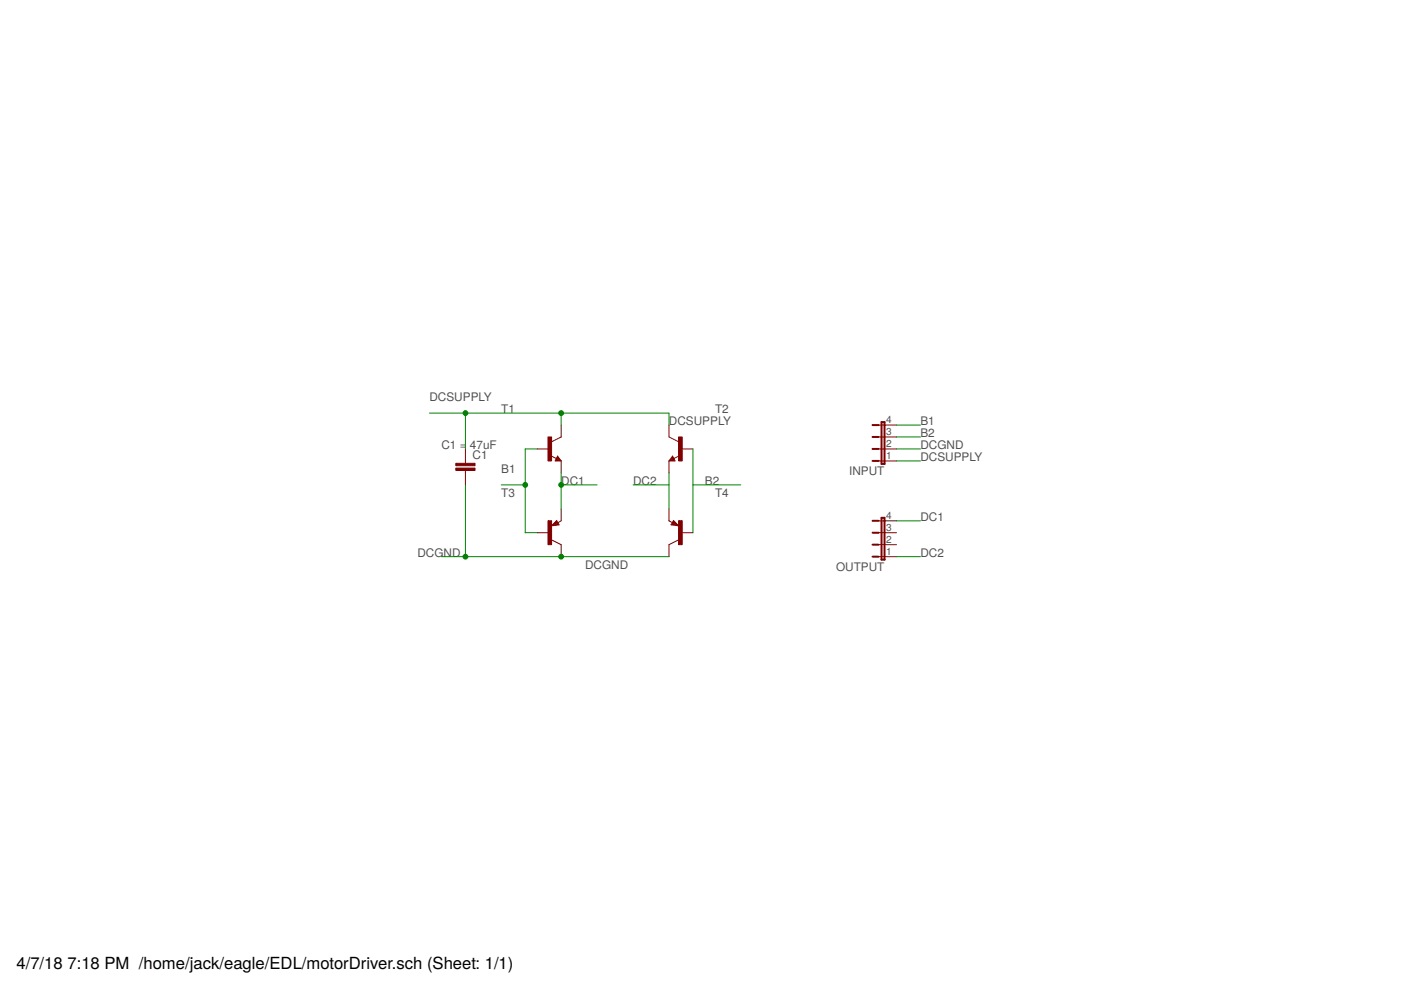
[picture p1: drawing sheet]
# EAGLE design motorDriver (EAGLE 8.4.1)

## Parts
C1  C5/3.5  [C5B3.5]
INPUT  JP4E  [JP4]
OUTPUT  JP4E  [JP4]
T1  -NPN-SOT93V  [SOT93V]
T2  -NPN-SOT93V  [SOT93V]
T3  -PNP-SOT93V  [SOT93V]
T4  -PNP-SOT93V  [SOT93V]

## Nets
B1: INPUT.4 T1.B T3.B
B2: INPUT.3 T2.B T4.B
DC1: OUTPUT.4 T1.E T3.E
DC2: OUTPUT.1 T2.E T4.E
DCGND: C1.2 INPUT.2 T3.C T4.C
DCSUPPLY: C1.1 INPUT.1 T1.C T2.C
Unconnected: OUTPUT.2 OUTPUT.3
